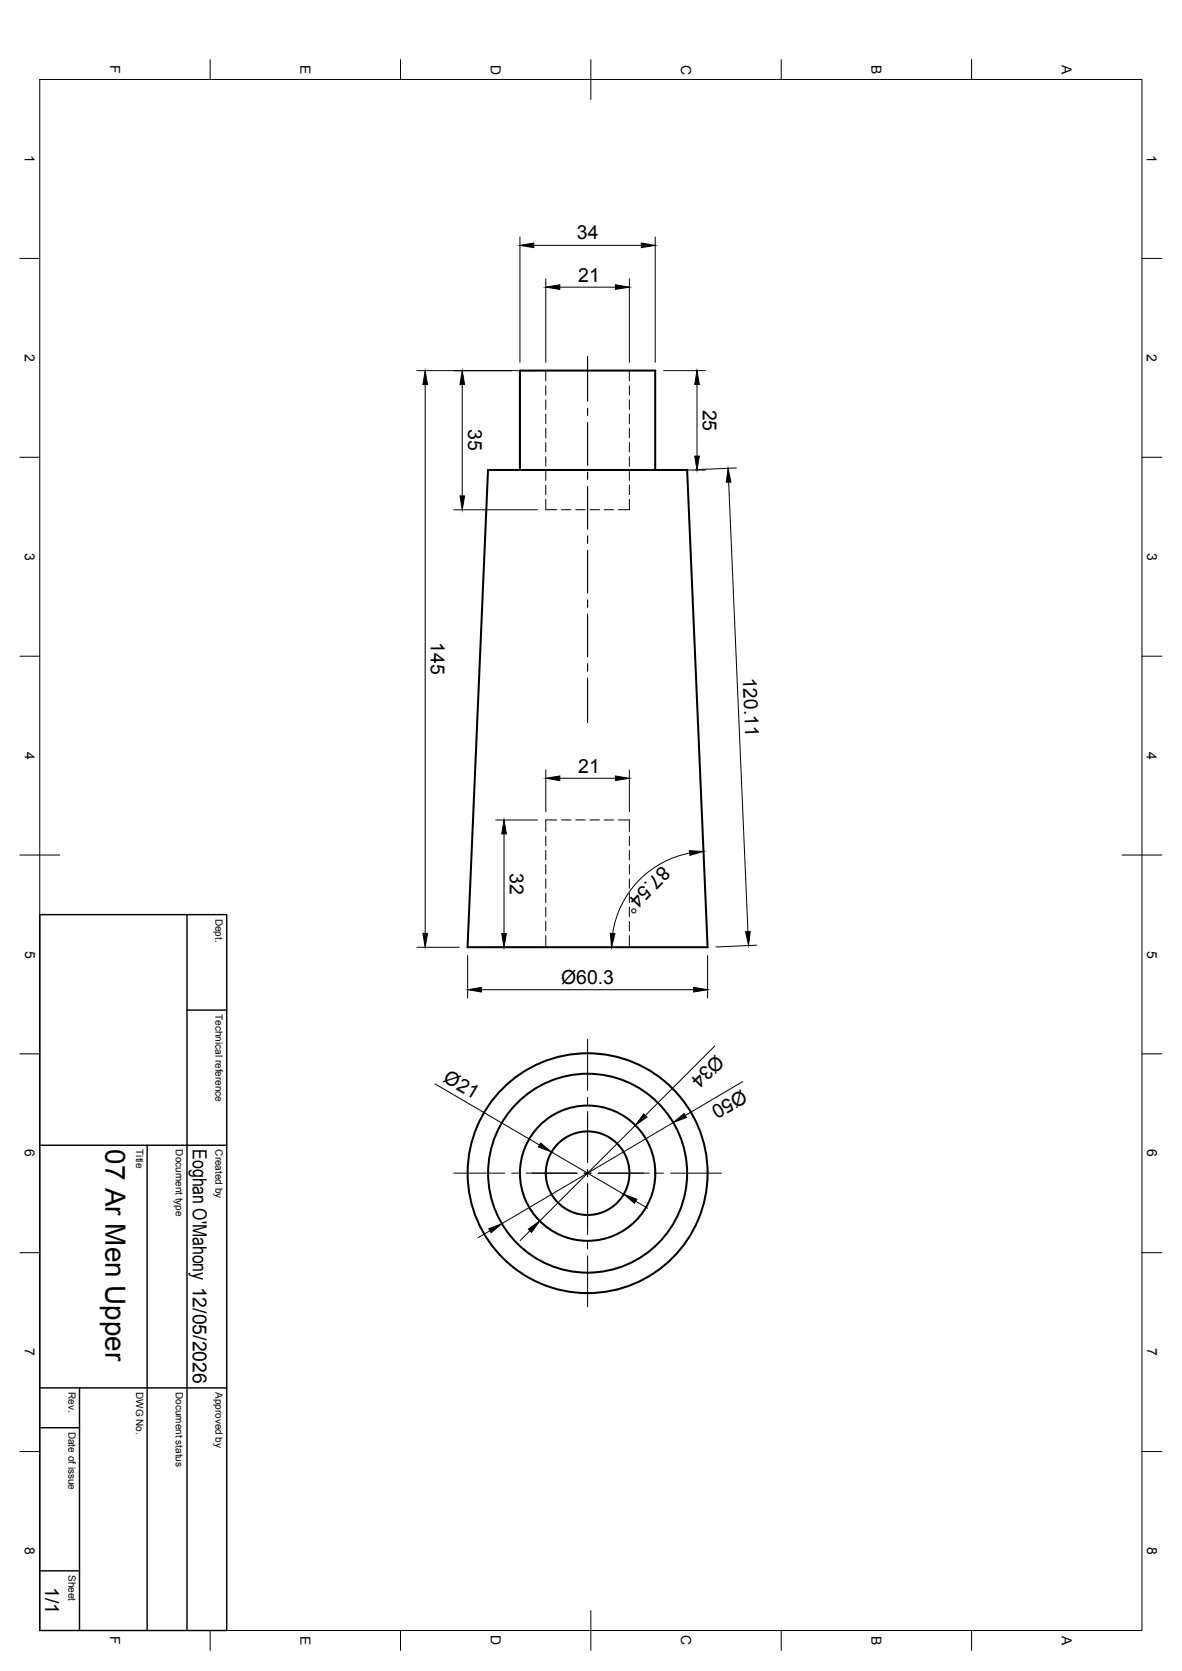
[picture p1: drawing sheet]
<svg xmlns="http://www.w3.org/2000/svg" width="297mm" height="420mm" viewBox="0 0 297 420" stroke-linecap="round" stroke-linejoin="round" font-family="sans-serif">
<!-- layer: Hidden -->
<g fill="none" stroke="#000" stroke-width=".25">
<path d="M137.2 93.2v2.6M137.2 97v2.4M158.2 93.2v2.6M158.2 97v2.4M137.2 100.6v2.3M137.2 104.1v2.4M137.2 107.7v2.4M137.2 111.3v2.3M137.2 114.9v2.3M137.2 118.4v2.4M158.2 100.6v2.3M158.2 104.1v2.4"/>
<path d="M158.2 107.7v2.4M158.2 111.3v2.3M158.2 114.9v2.3M158.2 118.4v2.4M137.2 125.6v2.6h2.7M137.2 122v2.4M141.1 128.2h2.4M144.7 128.2h2.4M148.3 128.2h2.3M151.8 128.2h2.4M158.2 125.6v2.6h-2.8M158.2 122v2.4"/>
<path d="M137.2 210.3v2.3M137.2 213.8v2.4M137.2 217.4v2.4M139.9 206.2h-2.7v2.9M141.1 206.2h2.4M144.7 206.2h2.4M148.3 206.2h2.3M151.8 206.2h2.4M155.4 206.2h2.8v2.9M158.2 210.3v2.3M158.2 213.8v2.4M158.2 217.4v2.4"/>
<path d="M137.2 221v2.4M137.2 224.6v2.3M137.2 228.1v2.4M137.2 231.7v2.4M137.2 235.3v2.9M158.2 221v2.4M158.2 224.6v2.3M158.2 228.1v2.4M158.2 231.7v2.4M158.2 235.3v2.9"/>
</g>
<!-- layer: Visible -->
<g fill="none" stroke="#000" stroke-width=".51">
<path d="M122.6 118.2h50.1l5.1 120h-60.3zM130.7 118.2v-25h34v25"/>
<circle cx="147.7" cy="295" r="30.2"/>
<circle cx="147.7" cy="295" r="17"/>
<circle cx="147.7" cy="295" r="10.5"/>
<circle cx="147.7" cy="295" r="25"/>
</g>
<!-- layer: BORDER -->
<g fill="none" stroke="#000" stroke-width=".25">
<path d="M10 20h277v390h-277zM52.8 15v5M100.6 15v5M148.5 15v10M196.3 15v5M244.2 15v5M5 65h5M287 65h5M5 115h5M287 115h5M5 165h5M287 165h5"/>
<path d="M5 215h10M282 215h10M5 265h5M287 265h5M5 315h5M287 315h5M5 365h5M287 365h5M52.8 410v5M100.6 410v5M148.5 405v10M196.3 410v5"/>
<path d="M244.2 410v5"/>
</g>
<!-- layer: TITLEBLOCK -->
<path d="M10 230h47v180h-47zM47 230v180M47 254h10M10 288h47M37 288v122M10 359h10M10 349h47M20 349v61M10 395h10" fill="none" stroke="#000" stroke-width=".36"/>
<!-- layer: Smart Centers -->
<g fill="none" stroke="#000" stroke-width=".25">
<path d="M147.7 89.7v11.2M147.7 102.7v1.7M147.7 106.2v10.7M147.7 118.7v1.8M147.7 122.3v10.7M147.7 134.8v1.8M147.7 138.4v10.7M147.7 150.9v1.8M147.7 154.4v10.8M147.7 166.9v1.8M147.7 170.5v11.2M147.7 261.3v12.8"/>
<path d="M147.7 275.9v1.8M147.7 279.5v12.8M114 295h12.8M128.6 295h1.8M132.2 295h12.8M146.8 295h1.7M147.7 294.1v1.8M147.7 297.6v12.9M150.3 295h12.9M164.9 295h1.8M168.5 295h12.8M147.7 312.3v1.7"/>
<path d="M147.7 315.8v12.8"/>
</g>
<!-- layer: FD_Dimensions -->
<g fill="none" stroke="#000" stroke-width=".25">
<path d="M130.7 59.6v31.5M164.7 59.6v31.5M134.2 61.7h27M137.2 70.1v21M140.7 72.2h14M158.2 70.1v21M104.8 93.2h30.3M106.8 96.7v138M116.2 96.7v28M166.8 93.2h10.5M175.2 96.7v18M166.8 118.2h10.5"/>
<path d="M185.1 117.7l-10.3 .4M114.1 128.2h21M183.1 121.2l4.9 113.1M137.2 193.6v10.5M140.7 195.7h14M158.2 193.6v10.5M124.6 206.2h10.5M126.7 209.7v25M173.3 214.5a24.1 24.1 0 0 0-19.3 20.2M104.8 238.2h10.6M124.6 238.2h10.5M190.2 237.7l-10.3 .4"/>
<path d="M117.5 240.3v10.7M121 248.9h53.3M177.8 240.3v10.7M109.3 272.5l26.3 15.4M179.7 263l-17.5 17.5M186.6 271.9l-14.4 8.6M138.6 289.7l18.1 10.6M159.7 283l-24.1 24M169.2 282.3l-43.1 25.4M123.1 309.5l-3 1.7M133.2 309.5l-2.5 2.5M159.7 302l3.1 1.8"/>
</g>
<g fill="#000" stroke="#000" stroke-width=".25">
<path d="M130.7 61.7l3.5-.6v1.2zM137.2 72.2l3.5-.6v1.2zM154.7 71.6l3.5 .6-3.5 .6zM161.2 61.1l3.5 .6-3.5 .6zM106.8 93.2l.6 3.5h-1.1zM116.2 93.2l.6 3.5h-1.2zM175.2 93.2l.5 3.5h-1.1zM174.6 114.7h1.1l-.5 3.5zM115.6 124.7h1.2l-.6 3.5zM183 117.8l.7 3.4-1.2 .1zM137.2 195.7l3.5-.6v1.2zM154.7 195.1l3.5 .6-3.5 .6z"/>
<path d="M126.7 206.2l.6 3.5h-1.2zM173.2 213.9l3.6 .2-3.4 1zM106.3 234.7h1.1l-.6 3.5zM126.1 234.7h1.2l-.6 3.5zM153.4 234.7h1.1l-.8 3.5zM187.4 234.3l1.1-.1-.4 3.5zM117.5 248.9l3.5-.6v1.1zM174.3 248.3l3.5 .6-3.5 .5zM135.9 287.4l2.7 2.3-3.3-1.3zM161.8 280.1l.8 .8-2.9 2.1zM169.2 282.3l2.7-2.3 .6 1zM122.8 309l3.3-1.3-2.7 2.3z"/>
<path d="M132.8 309.1l2.8-2.1-2 2.9zM156.7 300.3l3.3 1.2-.6 1.1z"/>
</g>
<text font-size="7" x="26.5" y="289" transform="rotate(90 26.5 289)">07 Ar Men Upper</text>
<g font-size="4.9">
<text x="145" y="60.2">34</text>
<text x="145.3" y="70.8">21</text>
<text x="117.6" y="108" transform="rotate(90 117.6 108)">35</text>
<text x="176.6" y="103" transform="rotate(90 176.6 103)">25</text>
<text x="108.3" y="161.4" transform="rotate(90 108.3 161.4)">145</text>
<text x="186.7" y="170.4" transform="rotate(88 186.7 170.4)">120.11</text>
<text x="145.3" y="194.3">21</text>
<text x="128.1" y="219.5" transform="rotate(90 128.1 219.5)">32</text>
<text x="166.3" y="217.4" transform="rotate(134 166.3 217.4)">87.54°</text>
<text x="141" y="247.3">Ø60.3</text>
<text x="179.9" y="264.9" transform="rotate(135 179.9 264.9)">Ø34</text>
<text x="111.1" y="271.8" transform="rotate(30 111.1 271.8)">Ø21</text>
<text x="186.4" y="273.9" transform="rotate(149 186.4 273.9)">Ø50</text>
<text x="48.5" y="289" transform="rotate(90 48.5 289)">Eoghan O'Mahony 12/05/2026</text>
<text x="11.3" y="399.1" transform="rotate(90 11.3 399.1)">1/1</text>
</g>
<g font-size="3.5">
<text x="27.7" y="16.4" transform="rotate(90 27.7 16.4)">F</text>
<text x="75.5" y="16.3" transform="rotate(90 75.5 16.3)">E</text>
<text x="123.3" y="16.2" transform="rotate(90 123.3 16.2)">D</text>
<text x="171.2" y="16.2" transform="rotate(90 171.2 16.2)">C</text>
<text x="219" y="16.3" transform="rotate(90 219 16.3)">B</text>
<text x="266.8" y="16.3" transform="rotate(90 266.8 16.3)">A</text>
<text x="6.2" y="39" transform="rotate(90 6.2 39)">1</text>
<text x="288.2" y="39" transform="rotate(90 288.2 39)">1</text>
<text x="6.2" y="89" transform="rotate(90 6.2 89)">2</text>
<text x="288.2" y="89" transform="rotate(90 288.2 89)">2</text>
<text x="6.3" y="139" transform="rotate(90 6.3 139)">3</text>
<text x="288.2" y="139" transform="rotate(90 288.2 139)">3</text>
<text x="6.2" y="189" transform="rotate(90 6.2 189)">4</text>
<text x="288.2" y="189" transform="rotate(90 288.2 189)">4</text>
<text x="6.3" y="239" transform="rotate(90 6.3 239)">5</text>
<text x="288.3" y="239" transform="rotate(90 288.3 239)">5</text>
<text x="6.3" y="289" transform="rotate(90 6.3 289)">6</text>
<text x="288.2" y="289" transform="rotate(90 288.2 289)">6</text>
<text x="6.3" y="339" transform="rotate(90 6.3 339)">7</text>
<text x="288.2" y="339" transform="rotate(90 288.2 339)">7</text>
<text x="6.3" y="389" transform="rotate(90 6.3 389)">8</text>
<text x="288.2" y="389" transform="rotate(90 288.2 389)">8</text>
<text x="27.7" y="411.4" transform="rotate(90 27.7 411.4)">F</text>
<text x="75.5" y="411.3" transform="rotate(90 75.5 411.3)">E</text>
<text x="123.3" y="411.2" transform="rotate(90 123.3 411.2)">D</text>
<text x="171.2" y="411.2" transform="rotate(90 171.2 411.2)">C</text>
<text x="219" y="411.3" transform="rotate(90 219 411.3)">B</text>
<text x="266.8" y="411.3" transform="rotate(90 266.8 411.3)">A</text>
</g>
<g font-size="2.5">
<text x="54.2" y="231" transform="rotate(90 54.2 231)">Dept.</text>
<text x="54.2" y="255" transform="rotate(90 54.2 255)">Technical reference</text>
<text x="34.2" y="289" transform="rotate(90 34.2 289)">Title</text>
<text x="44.2" y="289" transform="rotate(90 44.2 289)">Document type</text>
<text x="54.2" y="289" transform="rotate(90 54.2 289)">Created by</text>
<text x="17.2" y="350" transform="rotate(90 17.2 350)">Rev.</text>
<text x="34.2" y="350" transform="rotate(90 34.2 350)">DWG No.</text>
<text x="44.2" y="350" transform="rotate(90 44.2 350)">Document status</text>
<text x="54.2" y="350" transform="rotate(90 54.2 350)">Approved by</text>
<text x="17.2" y="360" transform="rotate(90 17.2 360)">Date of issue</text>
<text x="17.2" y="396" transform="rotate(90 17.2 396)">Sheet</text>
</g>
</svg>
